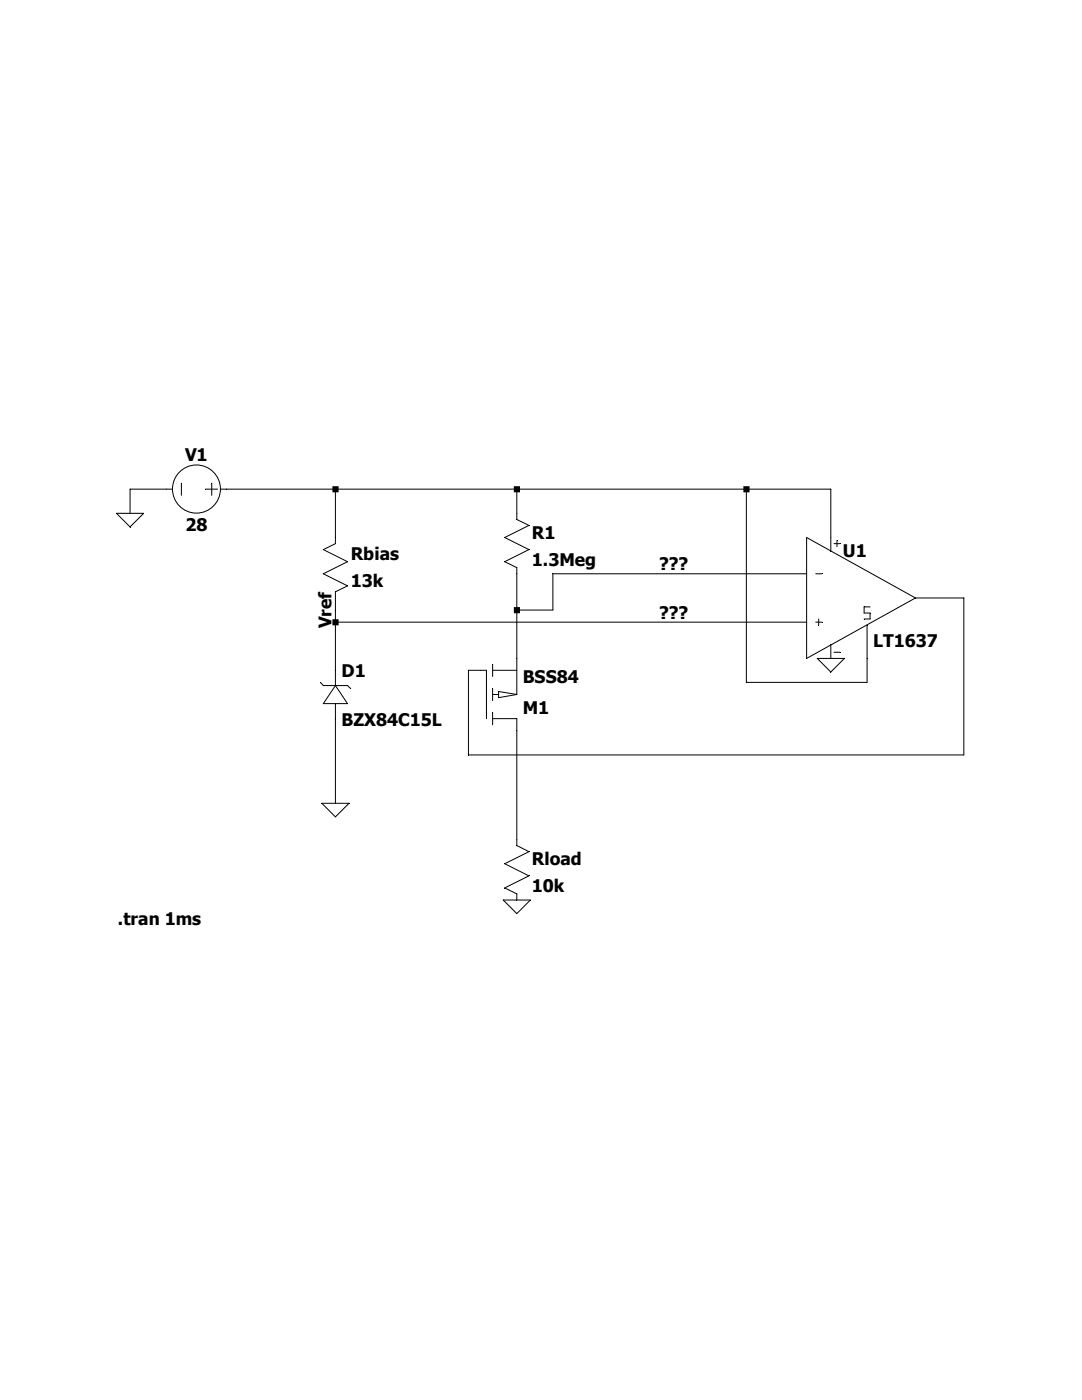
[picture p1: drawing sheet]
<svg xmlns="http://www.w3.org/2000/svg" width="216mm" height="279mm" viewBox="0 0 216 279" stroke-linecap="round" stroke-linejoin="round" font-family="sans-serif">
<g fill="none" stroke="#000" stroke-width=".2">
<path d="M34.4 97.6h-8.4v4.8M36.2 96.4v2.4M41 97.6h2.4M42.2 96.4v2.4M44 97.6h121.8v12.4M66.9 97.6v10.9l-2.4 1.2 4.8 2.4-4.8 2.4 4.8 2.4-2.4 1.2v18.7M103.1 97.6v6.1l2.4 1.2-4.8 2.4 4.8 2.4-4.8 2.4 2.4 1.2v25.3M148.9 97.6v38.6h24.1v-11.4M23.2 102.4h5.5l-2.7 2.8zM161 107.3l21.7 12-21.7 12.1zM161 114.5h-50.7v7.3h-7.2M162.8 114.5h1.2"/>
<path d="M166.4 108.5h1.2M167 107.9v1.2M182.7 119.3h9.6v31.4h-98.8v-16.9h3.6v9.6M63.9 136.2l.6 .6h4.8l.7 .6M66.9 124.2h94.1M66.9 136.8l2.4 3.6h-4.8zM98.3 133.8h4.8M98.3 138.6h1.2M98.3 132.6v2.4M98.3 137.4v2.4M99.5 138l3.6 .6-3.6 .6zM162.8 124.2h1.2"/>
<path d="M163.1 131.4h5.4l-2.7 2.7zM163.4 123.5v1.3M165.8 128.7v2.7M166.4 130.2h1.2M173.6 121.1h-1.2v1.2h1.2v1.2h-1.2M66.9 140.4v19.9M98.3 143.4h4.8v25.3l2.4 1.3-4.8 2.4 4.8 2.4-4.8 2.4 2.4 1.2v1.2M98.3 142.2v2.5M64.2 160.3h5.4l-2.7 2.7zM100.4 179.6h5.4l-2.7 2.7z"/>
<circle cx="39.2" cy="97.6" r="4.8"/>
</g>
<path d="M66.3 97h1.3v1.3h-1.3zM66.3 123.6h1.3v1.2h-1.3zM102.5 97h1.3v1.3h-1.3zM102.5 121.2h1.3v1.2h-1.3zM148.3 97h1.3v1.3h-1.3z" fill-rule="evenodd" fill="#000"/>
<g font-size="3.5">
<text x="36.9" y="92.1">V1</text>
<text x="37" y="105.9">28</text>
<text x="106.1" y="107.5">R1</text>
<text x="70" y="111.7">Rbias</text>
<text x="106.1" y="112.9">1.3Meg</text>
<text x="131.5" y="113.8">???</text>
<text x="168.2" y="111.1">U1</text>
<text x="70" y="117.1">13k</text>
<text x="66.1" y="125.4" transform="rotate(-90 66.1 125.4)">Vref</text>
<text x="131.5" y="123.4">???</text>
<text x="174.2" y="129.2">LT1637</text>
<text x="68.2" y="135.2">D1</text>
<text x="104.3" y="136.4">BSS84</text>
<text x="104.3" y="142.4">M1</text>
<text x="68.2" y="144.8">BZX84C15L</text>
<text x="106.1" y="172.6">Rload</text>
<text x="106.1" y="178">10k</text>
<text x="23.5" y="184.6">.tran 1ms</text>
</g>
</svg>
